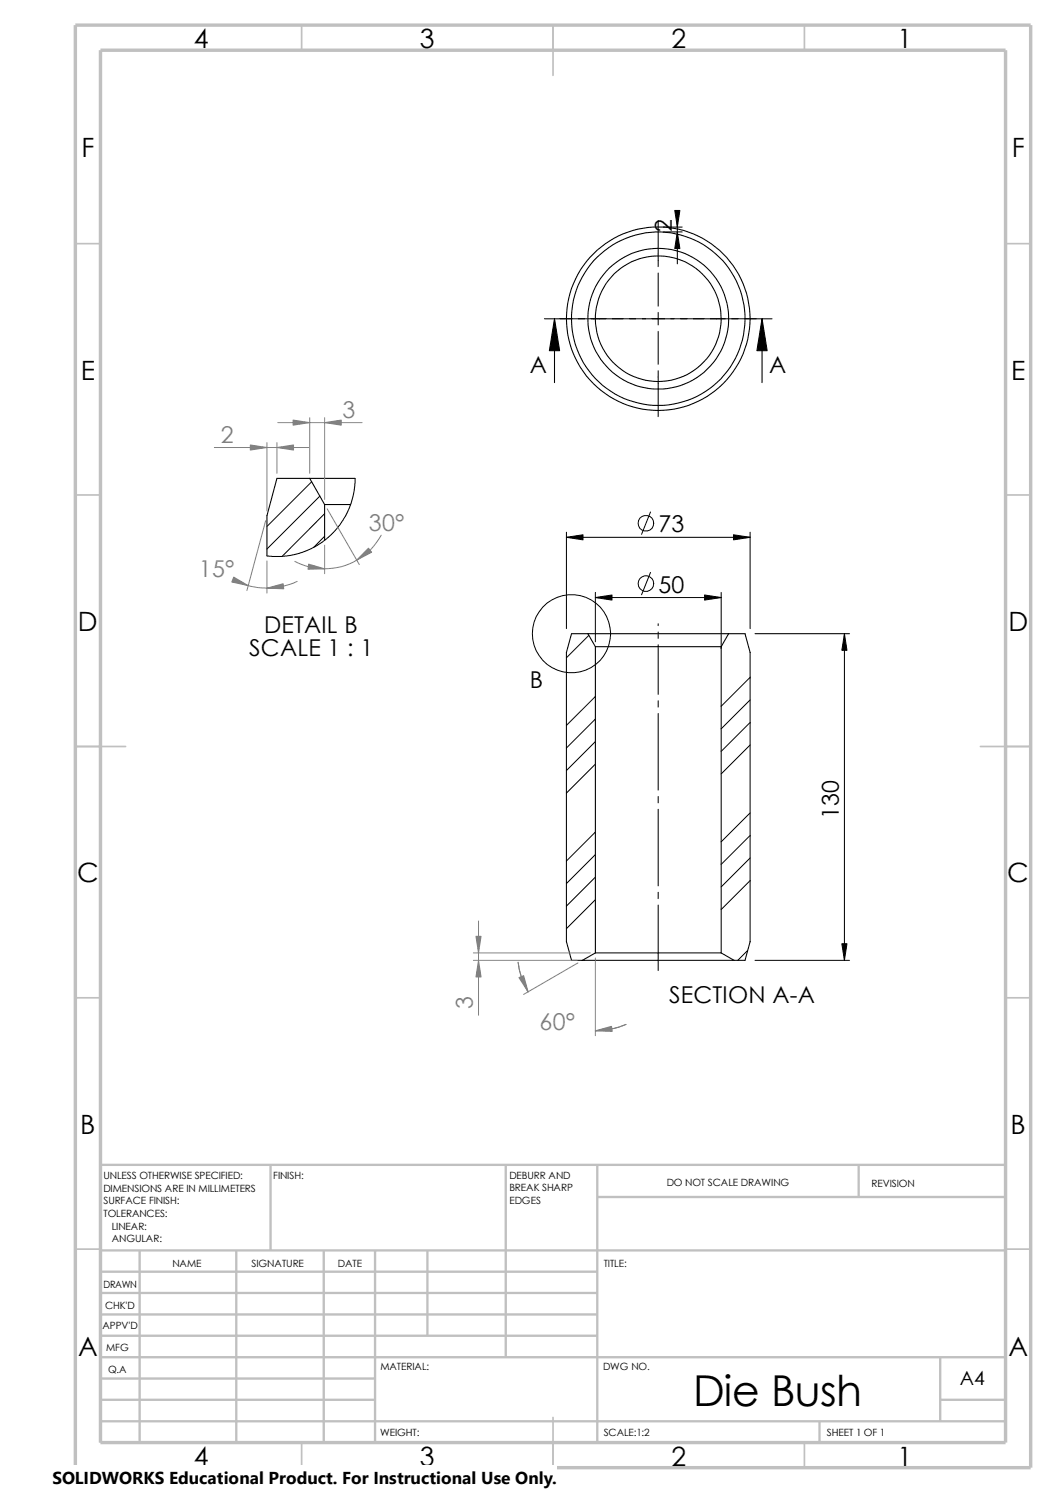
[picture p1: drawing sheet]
<svg xmlns="http://www.w3.org/2000/svg" width="210mm" height="297mm" viewBox="0 0 210 297" stroke-linecap="round" stroke-linejoin="round" font-family="sans-serif">
<g fill="none" stroke="#c0c0c0" stroke-width=".34">
<path d="M60 5v5M110 5v10M160 5v5M15 48.5h5M200 48.5h5M15 98.5h5M200 98.5h5M15 148.5h10M195 148.5h10M15 198.5h5M200 198.5h5M15 248.5h5"/>
<path d="M200 248.5h5M60 287v5M110 282v10M160 287v5"/>
</g>
<g fill="none" stroke="#c0c0c0" stroke-width=".47">
<path d="M53.8 231.7v17.1M100.6 231.7v38.3M118.8 231.7v55.3M118.8 238.1h81.2M170.8 231.7v6.4M200 231.7h-180v55.3M20 248.8h180M20 257.2h98.8M20 253h98.8M27.8 248.8v38.2M47 248.8v38.2M64.4 248.8v38.2"/>
<path d="M74.6 248.8v38.2M85 248.8v16.9M20 265.7h98.8M20 261.5h98.8M20 278.5h54.6M20 274.2h54.6M20 270h180M187 278.5h13M187 270v12.7M20 282.7h180M163 282.7v4.3"/>
</g>
<path d="M15 5h190v287h-190zM20 10h180v277h-180z" fill="none" stroke="#c0c0c0" stroke-width=".68" stroke-linecap="butt"/>
<g fill="none" stroke="#000" stroke-width=".2">
<path d="M130.9 43.9v9.1M130.9 54.3v6.6M131.9 46.1h3.8M131.9 45.2h3.8M134.7 42.3v10.2M111.4 63.4h9.1M121.8 63.4h6.6M129.7 63.4h2.5M130.9 62.1v2.5M130.9 65.9v6.6M130.9 73.7v9.2M133.4 63.4h6.6"/>
<path d="M141.3 63.4h9.1M62 95.8l-8.9 8.9M63.6 98.7l-10.5 10.5M70.6 95.2v1.5l-.4 2-1 3-1.7 2.8-2.2 2.4-2.7 1.9-3 1.3-1.8 .4-1.7 .2-3-.1M64.6 102.2l-8.5 8.5M64.6 106.7l-2.2 2.2M112.6 105.9v19.2M112.6 106.9h36.6M118.4 118.9h25M118.4 117.9v9.8M129.4 101.9l-1.8 4.4M129.4 113.9l-1.8 4.4"/>
<path d="M143.4 117.9v11.1M149.2 105.9v19.2M117.1 126.4l-4.5 4.5M118.4 138.6l-5.8 5.7M130.9 124.1v.4M130.9 125.7v1.3M130.9 128.3v9.8M130.9 139.4v1.3M149.2 134.7l-5.8 5.8M149.2 139.2l-5.8 5.8M150.2 126.1h18.8M167.9 126.1v65"/>
<path d="M118.4 143l-5.8 5.8M118.4 147.5l-5.8 5.8M118.4 152l-5.8 5.8M130.9 141.9v15.3M130.9 158.5v1.2M149.2 148.2l-5.8 5.8M149.2 143.7l-5.8 5.8M118.4 165.5l-5.8 5.8M118.4 170l-5.8 5.8M118.4 174.5l-5.8 5.8M118.4 179l-5.8 5.7M130.9 161v15.2"/>
<path d="M130.9 177.5v1.3M149.2 161.7l-5.8 5.8M149.2 166.2l-5.8 5.8M149.2 170.7l-5.8 5.7M149.2 175.2l-5.8 5.7M130.9 180v13.1M148.7 189.1l-2 2M150.2 191.1h18.8"/>
<circle cx="128.4" cy="104.1" r="1.56"/>
<circle cx="128.5" cy="116.1" r="1.55"/>
<circle cx="113.7" cy="126.1" r="7.8"/>
</g>
<g fill="none" stroke="#000" stroke-width=".21">
<path d="M108.3 63.4h5.4M110.3 63.4v12.7M115 63.4h1.3M117.6 63.4h6.3M125.2 63.4h1.2M127.7 63.4h6.4M135.3 63.4h1.3M137.9 63.4h6.3M145.5 63.4h1.3M148 63.4h5.5M151.6 63.4v12.7M61.6 95.2h-6.5l-2 7.4v8"/>
<path d="M61.6 95.2l3 5.2M61.6 95.2h9M64.6 100.4h5.1M64.6 100.4v7.1M116.9 126.1h28M116.9 126.1h-3.2l-1.1 3.7v57.5l1.1 3.8h2.1M116.9 126.1l1.5 2.6M118.4 128.7v60.9M118.4 128.7h25M143.4 128.7v60.9M144.9 126.1h3.3l1 3.7v57.5l-1 3.8h-2.2M144.9 126.1l-1.5 2.6"/>
<path d="M115.8 191.1h30.2M118.4 189.6h25M118.4 189.6l-2.6 1.5M143.4 189.6l2.6 1.5"/>
<circle cx="130.9" cy="63.4" r="18.3"/>
<circle cx="130.9" cy="63.4" r="14"/>
<circle cx="130.9" cy="63.4" r="12.5"/>
<circle cx="130.9" cy="63.4" r="17.2"/>
</g>
<g fill="none" stroke="#808080" stroke-width=".2">
<path d="M42.6 89h18.8M53.1 88.1v13.5M55.1 88.1v6M55.2 84.1h16.8M61.6 83.1v11M64.6 83.1v16.3M52.8 103.6l-3.7 13.9M53.1 111.6v6.4M59.1 115.7a14.1 14.1 0 0 1-11.9 0M64.6 108.5v5.6M65.1 101.2l6.4 11.1M75.8 106.5a12.7 12.7 0 0 1-17.2 5.2"/>
<path d="M94.1 191.1h20.7M94.1 189.6h23.3M95.2 183.2v18.8M103 191.4a14.6 14.6 0 0 0 2 5.9M114.9 191.6l-10.8 6.2M118.4 190.6v15.4M124.5 203.8a16.4 16.4 0 0 1-6.1 1.3"/>
</g>
<g fill="#808080" stroke="#808080" stroke-width=".2">
<path d="M94.7 186.3h1l-.5 3.3z"/>
<path d="M95.2 191.1l.5 3.3h-1z"/>
<path d="M103.2 194.5l.9-.4 .9 3.2z"/>
<path d="M118.4 205.1l3.2-.9 .2 1z"/>
<path d="M64.6 84.1l3.3-.5v1z"/>
<path d="M58.3 83.6l3.3 .5-3.3 .5z"/>
<path d="M55.1 89l3.3-.5v1z"/>
<path d="M49.8 88.5l3.3 .5-3.3 .5z"/>
<path d="M46.5 114.8l2.9 1.7-3.3-.7z"/>
<path d="M53.1 117l3.2-.9 .1 1z"/>
<path d="M61.4 112.2l3.2 1h-3.3z"/>
<path d="M73.3 109.1l.6 .8-2.9 1.5z"/>
</g>
<path d="M134.7 46.1l.5 3.3h-1zM134.2 41.9h1l-.5 3.3zM112.6 106.9l3.4-.5v1zM118.4 118.9l3.3-.5v1zM140.1 118.4l3.3 .5-3.3 .5zM145.9 106.4l3.3 .5-3.3 .5zM167.9 126.1l.5 3.3h-1zM167.4 187.7h1l-.5 3.4z" fill="#000" stroke="#000" stroke-width=".2"/>
<path d="M110.3 63.4l1 6.4h-2zM151.6 63.4l1 6.4h-2.1z" fill="#000" stroke="#000" stroke-width=".21"/>
<path d="M10.4 291.5h100.4v5.5h-100.4z" fill="#fff"/>
<text font-size="8.5" x="137.9" y="279.7">Die Bush</text>
<g font-size="5.3">
<text x="38.5" y="9.6">4</text>
<text x="83.5" y="9.6">3</text>
<text x="133.5" y="9.6">2</text>
<text x="178.5" y="9.6">1</text>
<text x="16.2" y="31.3">F</text>
<text x="201.2" y="31.3">F</text>
<text x="16" y="75.6">E</text>
<text x="201.1" y="75.6">E</text>
<text x="15.5" y="125.6">D</text>
<text x="200.6" y="125.6">D</text>
<text x="15.3" y="175.6">C</text>
<text x="200.3" y="175.6">C</text>
<text x="16" y="225.6">B</text>
<text x="201" y="225.6">B</text>
<text x="15.5" y="269.8">A</text>
<text x="200.5" y="269.8">A</text>
<text x="38.5" y="291.6">4</text>
<text x="83.5" y="291.6">3</text>
<text x="133.5" y="291.6">2</text>
<text x="178.5" y="291.6">1</text>
</g>
<g font-size="4.6">
<text x="133.6" y="46.2" transform="rotate(-90 133.6 46.2)">2</text>
<text x="105.4" y="74.2">A</text>
<text x="153" y="74.2">A</text>
<text x="131" y="105.9">73</text>
<text x="131" y="117.9">50</text>
<text x="52.5" y="125.9">DETAIL B</text>
<text x="49.6" y="130.5">SCALE 1 : 1</text>
<text x="105.4" y="136.8">B</text>
<text x="166.8" y="162.9" transform="rotate(-90 166.8 162.9)">130</text>
<text x="133.1" y="199.5">SECTION A-A</text>
</g>
<g font-size="4.6" fill="#808080">
<text x="68.1" y="83.1">3</text>
<text x="43.9" y="88.1">2</text>
<text x="73.4" y="105.5">30°</text>
<text x="39.5" y="114.8">15°</text>
<text x="94.1" y="200.7" transform="rotate(-90 94.1 200.7)">3</text>
<text x="107.3" y="204.9">60°</text>
</g>
<text font-size="3.9" x="190.9" y="275.5">A4</text>
<text font-size="3.4" x="10.4" y="295.2">SOLIDWORKS Educational Product. For Instructional Use Only.</text>
<g font-size="2">
<text x="20.6" y="234.6">UNLESS OTHERWISE SPECIFIED:</text>
<text x="20.6" y="237.1">DIMENSIONS ARE IN MILLIMETERS</text>
<text x="20.6" y="239.6">SURFACE FINISH:</text>
<text x="54.4" y="234.6">FINISH:</text>
<text x="101.3" y="239.5">EDGES</text>
<text x="101.3" y="234.5">DEBURR AND</text>
<text x="101.3" y="237">BREAK SHARP</text>
<text x="132.6" y="236">DO NOT SCALE DRAWING</text>
<text x="173.3" y="236.2">REVISION</text>
<text x="20.6" y="242.1">TOLERANCES:</text>
<text x="22.2" y="244.6">LINEAR:</text>
<text x="22.2" y="247.1">ANGULAR:</text>
<text x="50" y="252">SIGNATURE</text>
<text x="67.2" y="252">DATE</text>
<text x="120.1" y="252">TITLE:</text>
<text x="20.6" y="256.2">DRAWN</text>
<text x="34.3" y="252.1">NAME</text>
<text x="20.9" y="260.4">CHK'D</text>
<text x="20.4" y="264.5">APPV'D</text>
<text x="21.1" y="268.8">MFG</text>
<text x="21.5" y="273.1">Q.A</text>
<text x="75.6" y="272.5">MATERIAL:</text>
<text x="119.9" y="272.5">DWG NO.</text>
<text x="75.6" y="285.6">WEIGHT:</text>
<text x="120.1" y="285.6">SCALE:1:2</text>
<text x="164.5" y="285.6">SHEET 1 OF 1</text>
</g>
</svg>
